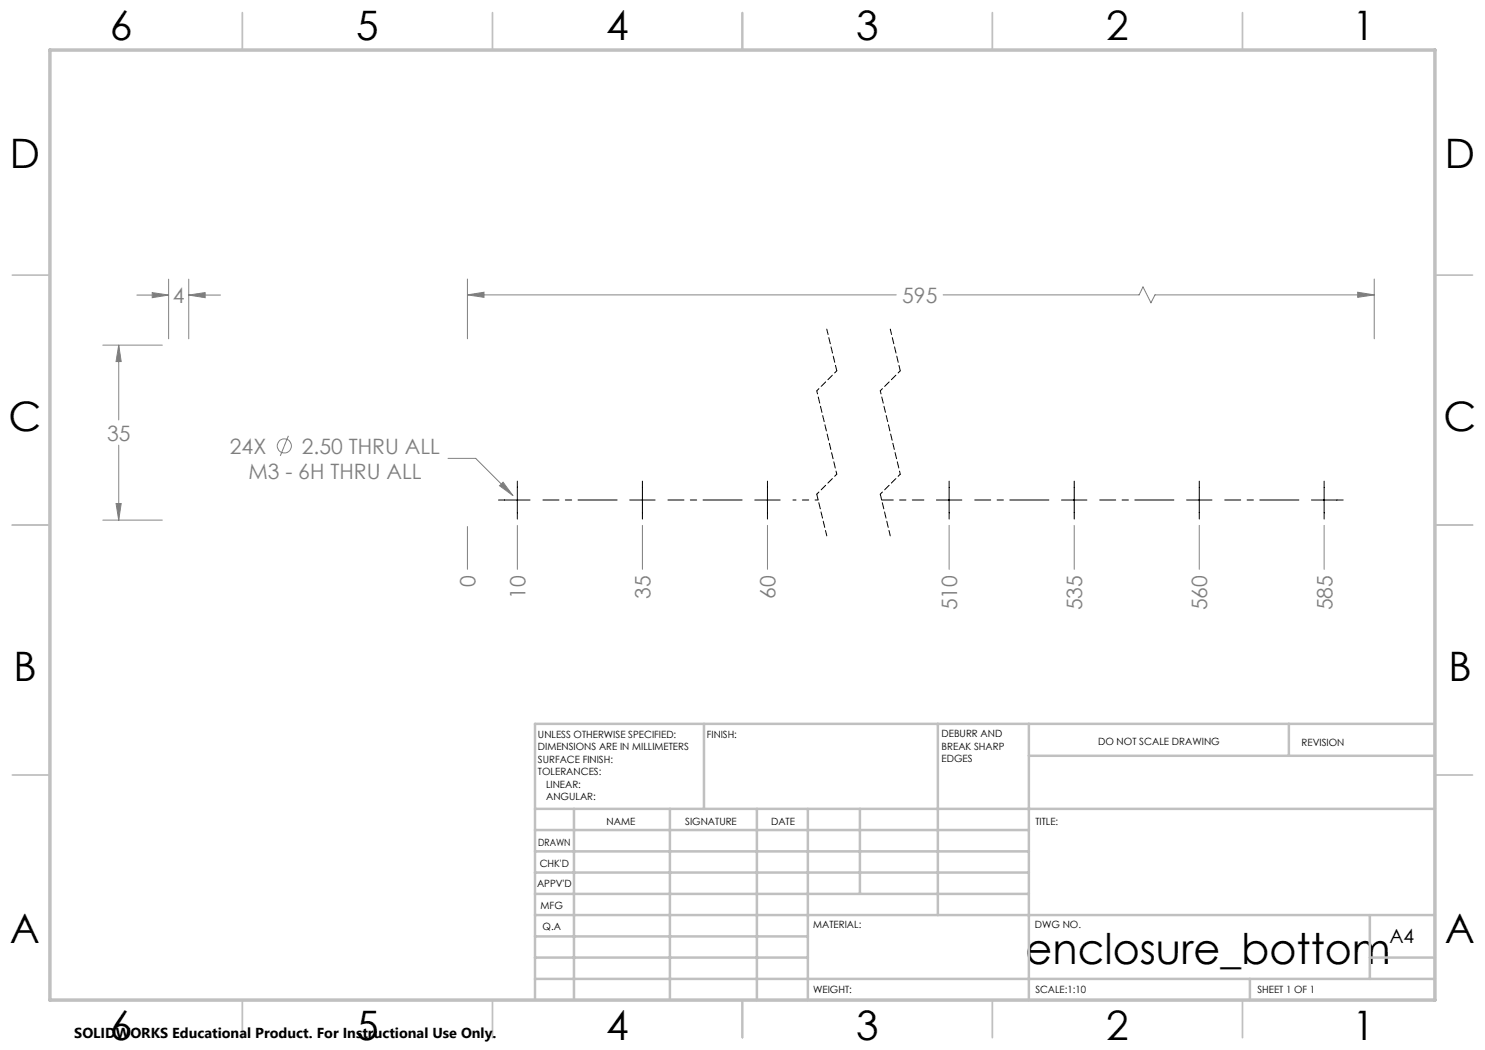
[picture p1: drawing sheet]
<svg xmlns="http://www.w3.org/2000/svg" width="297mm" height="210mm" viewBox="0 0 297 210" stroke-linecap="round" stroke-linejoin="round" font-family="sans-serif">
<g fill="none" stroke="#808080" stroke-width=".2">
<path d="M27.4 59h6.3M30.4 58.5l3.3 .5-3.3 .5zM33.7 55.8v12M37.7 59l3.3-.5v1zM37.7 59h6.4M37.7 55.8v12M93.5 59l3.3-.6v1.1zM93.5 55.8v12M93.5 59h85.7M188.6 59h39.2l.8-1.6 1.6 3.2 .8-1.6h43.8M271.5 58.4l3.3 .6-3.3 .5zM274.8 55.8v12"/>
<path d="M20.6 69h11.9M23.7 69l.5 3.3h-1zM23.7 69v15M23.7 89v15M57.7 87.2l-1.6 4M89.6 91.7h5.5l7.5 7.4M99.9 97.1l.7-.7 2 2.7zM20.6 104h11.9M23.2 100.7h1l-.5 3.3zM93.5 105.3v8.6M103.5 105.1v8.8M128.5 105.1v8.8"/>
<path d="M153.5 105.1v8.8M189.8 105.1v8.8M214.8 105.1v8.8M239.9 105.1v8.8M264.8 105.1v8.8"/>
<circle cx="56.9" cy="89.2" r="1.41"/>
</g>
<path d="M163.6 100h-5" fill="none" stroke="#000" stroke-width=".2" stroke-dasharray="15.2 1.3 1.3 1.3" stroke-dashoffset="14.6"/>
<path d="M123.4 100h-14.8M148.4 100h-14.8M209.8 100h-14.9M234.8 100h-14.9M259.8 100h-14.9" fill="none" stroke="#000" stroke-width=".2" stroke-dasharray="15.2 1.3 1.3 1.3" stroke-dashoffset="7.4"/>
<path d="M184.8 100h-8.5" fill="none" stroke="#000" stroke-width=".2" stroke-dasharray="15.2 1.3 1.3 1.3" stroke-dashoffset="12.9"/>
<g fill="none" stroke="#000" stroke-width=".2">
<path d="M103.5 96.2v7.6M128.5 96.2v7.6M153.5 96.2v7.6M189.8 96.2v7.6M214.8 96.2v7.6M239.9 96.2v7.6M264.8 96.2v7.6M99.7 100h6.3M125.9 100h5.1M151 100h5M187.3 100h5.1M212.3 100h5.1"/>
<path d="M237.3 100h5.1M262.3 100h6.3"/>
</g>
<path d="M165.4 65.8l2 8.4M178.1 65.8l2 8.4M163.4 98.8l2 8.4M176.1 98.8l2 8.4" fill="none" stroke="#000" stroke-width=".2" stroke-dasharray="1.3 .6" stroke-dashoffset=".2"/>
<path d="M167.4 74.2l-4 4M180.1 74.2l-4 4M167.4 94.8l-4 4M180.1 94.8l-4 4" fill="none" stroke="#000" stroke-width=".2" stroke-dasharray="1.3 .6" stroke-dashoffset=".7"/>
<path d="M163.4 78.2l4 16.6M176.1 78.2l4 16.6" fill="none" stroke="#000" stroke-width=".2" stroke-dasharray="1.3 .6" stroke-dashoffset=".6"/>
<g fill="none" stroke="#c0c0c0" stroke-width=".35">
<path d="M48.5 2.5v7.5M98.5 2.5v7.5M148.5 2.5v7.5M198.5 2.5v7.5M248.5 2.5v7.5M2.5 55h7.5M287 55h7.5M2.5 105h7.5M287 105h7.5M2.5 155h7.5M287 155h7.5M48.5 200v7.5"/>
<path d="M98.5 200v7.5M148.5 200v7.5M198.5 200v7.5M248.5 200v7.5"/>
</g>
<g fill="none" stroke="#c0c0c0" stroke-width=".5">
<path d="M140.8 144.8v17M187.6 144.8v38.2M205.8 144.8v55.2M205.8 151.2h81.2M257.8 144.8v6.4M287 144.8h-180v55.2M107 161.8h180M107 178.8h98.8M107 174.5h98.8M107 170.3h98.8M107 166h98.8M114.8 161.8v38.2"/>
<path d="M134 161.8v38.2M151.4 161.8v38.2M161.6 161.8v38.2M172 161.8v17M107 195.8h180M107 191.5h54.6M107 187.3h54.6M107 183h180M250 195.8v4.2M274 191.5h13M274 183v12.8"/>
</g>
<path d="M10 10h277v190h-277z" fill="none" stroke="#c0c0c0" stroke-width=".7"/>
<g fill="#808080">
<path d="M271.5 58.4l3.3 .6-3.3 .5zM93.5 59l3.3-.6v1.1zM100.6 96.4l-.7 .7 2.7 2z"/>
<path d="M30.4 58.5l3.3 .5-3.3 .5zM37.7 59l3.3-.5v1zM23.2 100.7h1l-.5 3.3zM23.7 69l.5 3.3h-1z"/>
</g>
<text font-size="8.5" x="205.1" y="192.7">enclosure_bottom</text>
<g font-size="8.1">
<text x="22" y="8">6</text>
<text x="71.2" y="8">5</text>
<text x="121.2" y="8">4</text>
<text x="171.3" y="8">3</text>
<text x="221.3" y="8">2</text>
<text x="270.5" y="8">1</text>
<text x="2" y="33.6">D</text>
<text x="289" y="33.6">D</text>
<text x="1.7" y="86.1">C</text>
<text x="288.7" y="86.1">C</text>
<text x="2.7" y="136.1">B</text>
<text x="289.7" y="136.1">B</text>
<text x="2" y="188.6">A</text>
<text x="289" y="188.6">A</text>
<text x="22" y="208">6</text>
<text x="71.2" y="208">5</text>
<text x="121.2" y="208">4</text>
<text x="171.3" y="208">3</text>
<text x="221.3" y="208">2</text>
<text x="270.5" y="208">1</text>
</g>
<g font-size="4.2" fill="#808080">
<text x="34.6" y="60.6">4</text>
<text x="180.5" y="60.6">595</text>
<text x="21.4" y="88.1">35</text>
<text x="46" y="90.7">24X</text>
<text x="49.7" y="95.8">M3 - 6H THRU ALL</text>
<text x="60.4" y="90.7">2.50 THRU ALL</text>
<text x="95.1" y="117.4" transform="rotate(-90 95.1 117.4)">0</text>
<text x="105.1" y="119.7" transform="rotate(-90 105.1 119.7)">10</text>
<text x="130.1" y="119.7" transform="rotate(-90 130.1 119.7)">35</text>
<text x="155.1" y="119.7" transform="rotate(-90 155.1 119.7)">60</text>
<text x="191.5" y="122.1" transform="rotate(-90 191.5 122.1)">510</text>
<text x="216.5" y="122.1" transform="rotate(-90 216.5 122.1)">535</text>
<text x="241.5" y="122.1" transform="rotate(-90 241.5 122.1)">560</text>
<text x="266.5" y="122.1" transform="rotate(-90 266.5 122.1)">585</text>
</g>
<text font-size="3.9" x="277.9" y="188.5">A4</text>
<text font-size="2.9" x="14.9" y="207.6">SOLIDWORKS Educational Product. For Instructional Use Only.</text>
<g font-size="2">
<text x="107.6" y="147.6">UNLESS OTHERWISE SPECIFIED:</text>
<text x="141.4" y="147.6">FINISH:</text>
<text x="188.3" y="147.5">DEBURR AND</text>
<text x="188.3" y="150">BREAK SHARP</text>
<text x="219.6" y="149">DO NOT SCALE DRAWING</text>
<text x="260.3" y="149.2">REVISION</text>
<text x="107.6" y="150.1">DIMENSIONS ARE IN MILLIMETERS</text>
<text x="107.6" y="152.6">SURFACE FINISH:</text>
<text x="107.6" y="155.1">TOLERANCES:</text>
<text x="188.3" y="152.5">EDGES</text>
<text x="109.2" y="157.6">LINEAR:</text>
<text x="109.2" y="160.1">ANGULAR:</text>
<text x="121.3" y="165">NAME</text>
<text x="137" y="164.9">SIGNATURE</text>
<text x="154.2" y="164.9">DATE</text>
<text x="207.1" y="164.9">TITLE:</text>
<text x="107.6" y="169.1">DRAWN</text>
<text x="107.9" y="173.3">CHK'D</text>
<text x="107.4" y="177.4">APPV'D</text>
<text x="108.1" y="181.8">MFG</text>
<text x="108.5" y="186">Q.A</text>
<text x="162.6" y="185.5">MATERIAL:</text>
<text x="207" y="185.5">DWG NO.</text>
<text x="162.6" y="198.5">WEIGHT:</text>
<text x="207.1" y="198.6">SCALE:1:10</text>
<text x="251.5" y="198.6">SHEET 1 OF 1</text>
</g>
</svg>
